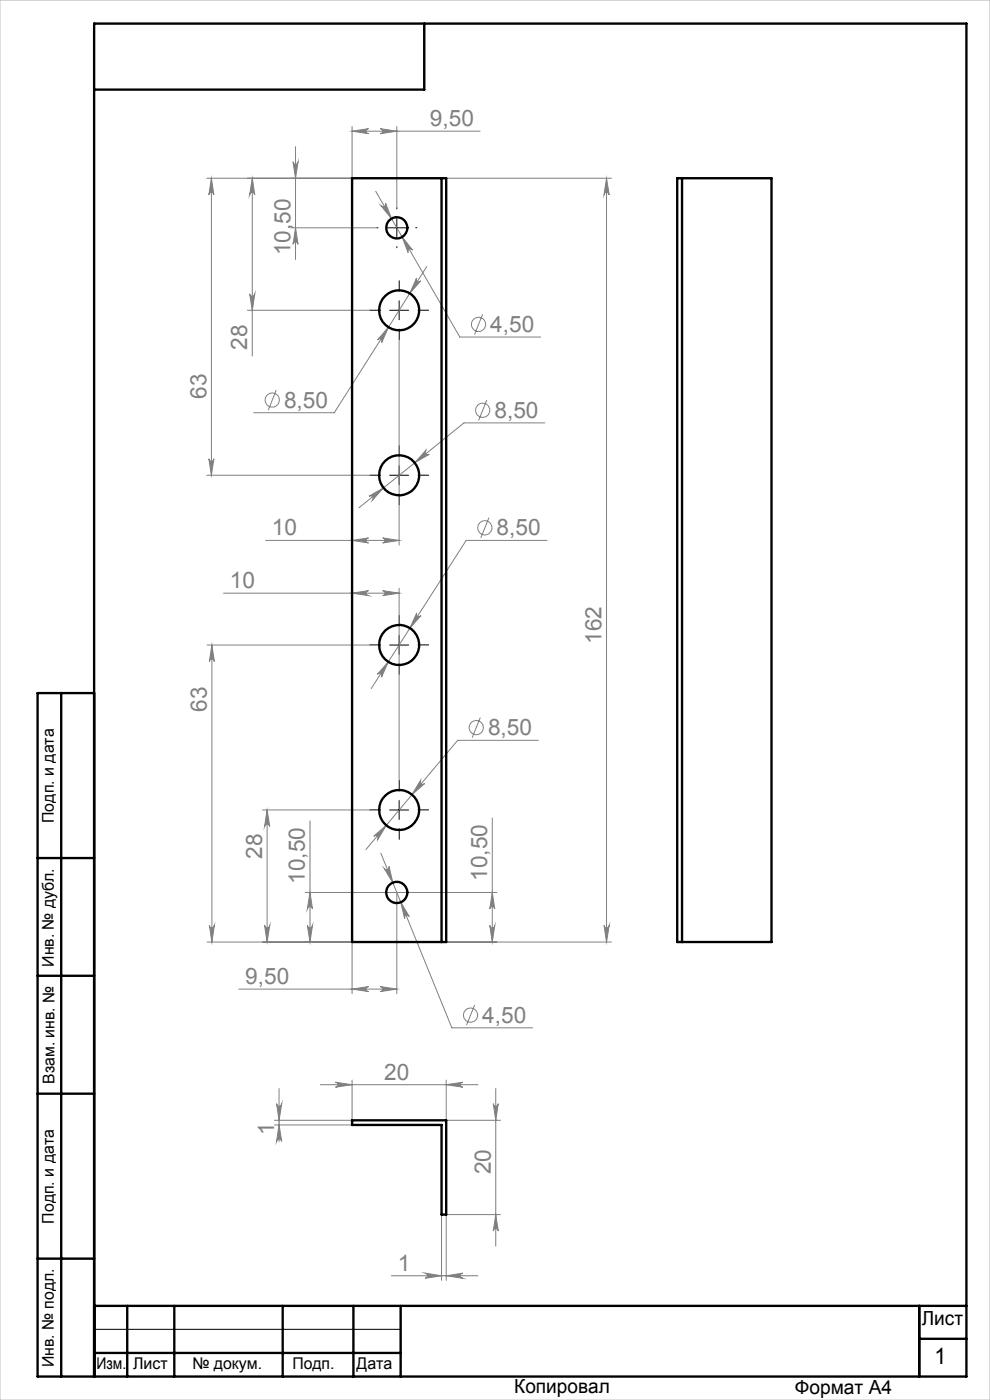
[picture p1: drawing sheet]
<svg xmlns="http://www.w3.org/2000/svg" width="210mm" height="297mm" viewBox="0 0 210 297" stroke-linecap="round" stroke-linejoin="round" font-family="sans-serif">
<g fill="none" stroke="#808080" stroke-width=".21">
<path d="M44.8 37.8v63M44.8 37.8l.6 3.5a.53 .53 0 0 0-.6-.5 .53 .53 0 0 0-.5 .5zM53.5 37.8l.5 3.5a.55 .55 0 0 0-.5-.5 .55 .55 0 0 0-.5 .5zM53.5 37.8v37.7M62.2 34.3a.53 .53 0 0 0 .5 .6 .53 .53 0 0 0 .5-.6l-.5 3.5zM62.7 31.1v24M74.7 27.8l3.5-.5a.53 .53 0 0 0-.6 .5 .53 .53 0 0 0 .6 .6zM74.7 26.8v11h-30.8M74.7 27.8h27.1M80.7 27.3l3.5 .5-3.5 .6a.53 .53 0 0 0 .5-.6 .53 .53 0 0 0-.5-.5zM84.2 26.8v17.3M94.7 37.8h35"/>
<path d="M128.7 37.8l.5 3.5a.55 .55 0 0 0-.5-.5 .55 .55 0 0 0-.6 .5zM128.7 37.8v162M61.7 48.3h18.2M62.7 48.3l.5 3.5a.53 .53 0 0 0-.5-.5 .53 .53 0 0 0-.5 .5zM79.7 40.6l17.8 30.9h17.2M80.8 43.6a.55 .55 0 0 0 .8 .2 .55 .55 0 0 0 .2-.7l1.2 3.3zM85.3 50.3l2.2 2.8a.55 .55 0 0 0-.7-.2 .55 .55 0 0 0-.2 .7zM88.4 59a.53 .53 0 0 0 .1 .7 .53 .53 0 0 0 .8-.1l-2.4 2.6zM90.5 56.5l-19.6 31.1h-17.1M52.5 65.8h25.9M53 62.3a.55 .55 0 0 0 .5 .5 .55 .55 0 0 0 .5-.5l-.5 3.5zM82.4 69.4l-1.4 3.3a.52 .52 0 0 0-.2-.7 .52 .52 0 0 0-.7 .1z"/>
<path d="M84.7 72.1v43.5M102.4 66.7l-1.8 4.3M44.3 97.3a.53 .53 0 0 0 .5 .5 .53 .53 0 0 0 .6-.5l-.6 3.5zM58.6 82.7l-1.7 4.3M90.3 95.5a.55 .55 0 0 0 0 .8 .55 .55 0 0 0 .8 .1l-3.1 1.8zM103.3 84.9l-1.8 4.3M115.6 89.7h-17.2l-22.3 18M43.9 100.8h34.5M56.3 114.6h28.4M74.7 114.6l3.5-.5a.53 .53 0 0 0-.6 .5 .53 .53 0 0 0 .6 .6zM78.3 105.3l3.1-1.8-2.4 2.6a.55 .55 0 0 0 0-.7 .55 .55 0 0 0-.7-.1zM81.2 114.1l3.5 .5-3.5 .6a.53 .53 0 0 0 .5-.6 .53 .53 0 0 0-.5-.5z"/>
<path d="M103.7 109.8l-1.7 4.3M116 114.6h-17.1l-20.2 31.5M43.9 136.8h34.5M44.9 136.8l.6 3.5a.53 .53 0 0 0-.6-.5 .53 .53 0 0 0-.5 .5zM44.9 136.8v63M47.4 125.8h37.3M74.7 125.8l3.5-.5a.53 .53 0 0 0-.6 .5 .53 .53 0 0 0 .6 .6zM81.2 125.3l3.5 .5-3.5 .6a.53 .53 0 0 0 .5-.6 .53 .53 0 0 0-.5-.5zM84.7 124.8v40.8M88.4 130a.53 .53 0 0 0 .2 .7 .53 .53 0 0 0 .7-.1l-2.3 2.6zM82.4 140.4l-1.5 3.2a.53 .53 0 0 0-.1-.7 .53 .53 0 0 0-.8 .1zM101.9 152.2l-1.7 4.3"/>
<path d="M114.2 157.1h-17.1l-19.5 23.1M55.7 171.8h22.7M56.7 171.8l.5 3.5a.55 .55 0 0 0-.5-.5 .55 .55 0 0 0-.6 .5zM56.7 171.8v28M65.8 174.2v25.6M79.3 177.4l2.7-2.3-1.9 3a.55 .55 0 0 0-.1-.7 .55 .55 0 0 0-.7 0zM89.2 165.6a.54 .54 0 0 0 .1 .7 .54 .54 0 0 0 .8-.1l-2.7 2.4zM104.4 173.5v26.3M43.9 199.8h30.8v11M44.4 196.3a.53 .53 0 0 0 .5 .6 .53 .53 0 0 0 .6-.6l-.6 3.5zM56.1 196.3a.55 .55 0 0 0 .6 .6 .55 .55 0 0 0 .5-.6l-.5 3.5zM64.7 189.3h40.7"/>
<path d="M65.2 196.3a.55 .55 0 0 0 .5 .6 .55 .55 0 0 0 .6-.6l-.5 3.5zM65.8 189.3l.5 3.5a.55 .55 0 0 0-.6-.5 .55 .55 0 0 0-.5 .5zM80.8 181l15 37h17.2M81.5 184.2a.56 .56 0 0 0 .7 .3 .56 .56 0 0 0 .3-.7l.8 3.5zM84.2 189.3v21.5M85 191.4l1.8 3a.54 .54 0 0 0-.7-.2 .54 .54 0 0 0-.3 .7zM94.7 199.8h35M103.9 196.3a.53 .53 0 0 0 .5 .6 .53 .53 0 0 0 .6-.6l-.6 3.5zM104.4 189.3l.6 3.5a.53 .53 0 0 0-.6-.5 .53 .53 0 0 0-.5 .5zM128.1 196.3a.55 .55 0 0 0 .6 .6 .55 .55 0 0 0 .5-.6l-.5 3.5zM50.7 209.8h33.5M74.7 209.8l3.5-.5a.53 .53 0 0 0-.6 .5 .53 .53 0 0 0 .6 .6z"/>
<path d="M80.7 209.3l3.5 .5-3.5 .6a.53 .53 0 0 0 .5-.6 .53 .53 0 0 0-.5-.5zM100.7 213.2l-1.7 4.3M58.2 237.7h16.4M58.2 238.7h16.4M58.7 234.1a.55 .55 0 0 0 .5 .6 .55 .55 0 0 0 .6-.6l-.6 3.6zM59.2 238.7l.6 3.4a.55 .55 0 0 0-.6-.5 .55 .55 0 0 0-.5 .5zM59.2 230.9v11.3M67.9 230.1h33.5M71.2 229.6l3.5 .5-3.5 .5a.53 .53 0 0 0 .5-.5 .53 .53 0 0 0-.5-.5zM74.7 229.1v8.5M94.7 230.1l3.5-.5a.53 .53 0 0 0-.6 .5 .53 .53 0 0 0 .6 .5zM94.7 229.1v8.5"/>
<path d="M94.7 237.7h11.5M104.6 234.1a.53 .53 0 0 0 .6 .6 .53 .53 0 0 0 .5-.6l-.5 3.6zM105.2 230.9v33.5M93.7 257.7v13.9M105.2 257.7l.5 3.5a.53 .53 0 0 0-.5-.6 .53 .53 0 0 0-.6 .6zM106.2 257.7h-11.5v13.9M83 270.6h18.4M90.2 270.1l3.5 .5-3.5 .6a.55 .55 0 0 0 .5-.6 .55 .55 0 0 0-.5-.5zM94.7 270.6l3.5-.5a.55 .55 0 0 0-.6 .5 .55 .55 0 0 0 .6 .6z"/>
<circle cx="101.5" cy="68.8" r="1.51"/>
<circle cx="57.8" cy="84.9" r="1.51"/>
<circle cx="102.4" cy="87" r="1.51"/>
<circle cx="102.8" cy="112" r="1.51"/>
<circle cx="101" cy="154.4" r="1.5"/>
<circle cx="99.8" cy="215.3" r="1.5"/>
</g>
<g fill="none" stroke="#000" stroke-width=".21" stroke-dasharray="15.2 1.3 1.3 1.3">
<path d="M80.2 48.3h-.3M84.2 44.3v-.2M84.2 52.3v.3M88.2 48.3h.2M80.7 65.8h-2.3M84.7 61.8v-2.2M84.7 69.8v2.3M88.7 65.8h2.2M84.7 96.8v-2.2M80.7 100.8h-2.3M84.7 104.8v2.3M88.7 100.8h2.2"/>
<path d="M80.7 136.8h-2.3M84.7 132.8v-2.2M88.7 136.8h2.2M84.7 140.8v2.3M80.7 171.8h-2.3M84.7 167.8v-2.2M84.7 175.8v2.3M88.7 171.8h2.2"/>
</g>
<path d="M82.2 48.3h4M84.2 46.3v4M82.7 65.8h4M84.7 63.8v4M84.7 98.8v4M82.7 100.8h4M82.7 136.8h4M84.7 134.8v4M82.7 171.8h4M84.7 169.8v4M20 282h65" fill="none" stroke="#000" stroke-width=".21"/>
<g fill="none" stroke="#000" stroke-width=".5">
<path d="M90 5v14h-70M13 147v145M20 147h-12v145h197v-287h-185v287M8 182h12M8 207h12M8 232h12M8 267h12M20 277h185M27 277v15M37 277v15M60 277v15M75 277v15"/>
<path d="M85 277v15M195 277v15M20 287h65M195 284h10"/>
</g>
<path d="M0 0h210v297h-210z" fill="none" stroke="#c0c0c0" stroke-width=".21"/>
<g fill="#808080">
<path d="M80.7 27.3l3.5 .5-3.5 .6a.53 .53 0 0 0 .5-.6 .53 .53 0 0 0-.5-.5zM74.7 27.8l3.5-.5a.53 .53 0 0 0-.6 .5 .53 .53 0 0 0 .6 .6zM80.7 209.3l3.5 .5-3.5 .6a.53 .53 0 0 0 .5-.6 .53 .53 0 0 0-.5-.5zM74.7 209.8l3.5-.5a.53 .53 0 0 0-.6 .5 .53 .53 0 0 0 .6 .6zM81.2 114.1l3.5 .5-3.5 .6a.53 .53 0 0 0 .5-.6 .53 .53 0 0 0-.5-.5zM74.7 114.6l3.5-.5a.53 .53 0 0 0-.6 .5 .53 .53 0 0 0 .6 .6zM81.2 125.3l3.5 .5-3.5 .6a.53 .53 0 0 0 .5-.6 .53 .53 0 0 0-.5-.5zM74.7 125.8l3.5-.5a.53 .53 0 0 0-.6 .5 .53 .53 0 0 0 .6 .6z"/>
<path d="M81.5 184.2l1.8 3.1-.8-3.5a.56 .56 0 0 1-.3 .7 .56 .56 0 0 1-.7-.3zM85 191.4l.8 3.5a.54 .54 0 0 1 .3-.7 .54 .54 0 0 1 .7 .2zM80.8 43.6l2.2 2.8-1.2-3.3a.56 .56 0 0 1-.2 .7 .56 .56 0 0 1-.8-.2zM85.3 50.3l1.3 3.3a.55 .55 0 0 1 .2-.7 .55 .55 0 0 1 .7 .2zM78.3 105.3a.55 .55 0 0 1 .7 .1 .55 .55 0 0 1 0 .7l2.4-2.6zM90.3 95.5l-2.3 2.7 3.1-1.8a.55 .55 0 0 1-.8-.1 .55 .55 0 0 1 0-.8zM82.4 140.4l-2.4 2.6a.53 .53 0 0 1 .8-.1 .53 .53 0 0 1 .1 .7zM88.4 130l-1.4 3.2 2.3-2.6a.52 .52 0 0 1-.7 .1 .52 .52 0 0 1-.2-.7zM79.3 177.4a.55 .55 0 0 1 .7 0 .55 .55 0 0 1 .1 .7l1.9-3zM89.2 165.6l-1.8 3 2.7-2.4a.54 .54 0 0 1-.8 .1 .54 .54 0 0 1-.1-.7zM88.4 59l-1.5 3.2 2.4-2.6a.53 .53 0 0 1-.8 .1 .53 .53 0 0 1-.1-.7zM82.4 69.4l-2.3 2.7a.52 .52 0 0 1 .7-.2 .52 .52 0 0 1 .2 .8zM90.2 270.1l3.5 .5-3.5 .6a.55 .55 0 0 0 .5-.6 .55 .55 0 0 0-.5-.5zM94.7 270.6l3.5-.5a.55 .55 0 0 0-.6 .5 .55 .55 0 0 0 .6 .6z"/>
<path d="M94.7 230.1l3.5-.5a.53 .53 0 0 0-.6 .5 .53 .53 0 0 0 .6 .5zM71.2 229.6l3.5 .5-3.5 .5a.53 .53 0 0 0 .5-.5 .53 .53 0 0 0-.5-.5z"/>
<path d="M62.7 48.3l.5 3.5a.53 .53 0 0 0-.5-.5 .53 .53 0 0 0-.5 .5zM62.2 34.3a.53 .53 0 0 0 .5 .6 .53 .53 0 0 0 .5-.6l-.5 3.5zM65.2 196.3a.55 .55 0 0 0 .5 .6 .55 .55 0 0 0 .6-.6l-.5 3.5zM65.8 189.3l.5 3.5a.55 .55 0 0 0-.6-.5 .55 .55 0 0 0-.5 .5zM56.1 196.3a.55 .55 0 0 0 .6 .6 .55 .55 0 0 0 .5-.6l-.5 3.5zM56.7 171.8l.5 3.5a.55 .55 0 0 0-.5-.5 .55 .55 0 0 0-.6 .5zM44.4 196.3a.53 .53 0 0 0 .5 .6 .53 .53 0 0 0 .6-.6l-.6 3.5zM44.9 136.8l.6 3.5a.53 .53 0 0 0-.6-.5 .53 .53 0 0 0-.5 .5zM105.2 257.7l.5 3.5a.53 .53 0 0 0-.5-.6 .53 .53 0 0 0-.6 .6zM104.6 234.1a.53 .53 0 0 0 .6 .6 .53 .53 0 0 0 .5-.6l-.5 3.6z"/>
<path d="M104.4 189.3l.6 3.5a.53 .53 0 0 0-.6-.5 .53 .53 0 0 0-.5 .5zM103.9 196.3a.53 .53 0 0 0 .5 .6 .53 .53 0 0 0 .6-.6l-.6 3.5zM128.7 37.8l.5 3.5a.55 .55 0 0 0-.5-.5 .55 .55 0 0 0-.6 .5zM128.1 196.3a.55 .55 0 0 0 .6 .6 .55 .55 0 0 0 .5-.6l-.5 3.5zM53.5 37.8l.5 3.5a.55 .55 0 0 0-.5-.5 .55 .55 0 0 0-.5 .5zM53 62.3a.55 .55 0 0 0 .5 .5 .55 .55 0 0 0 .5-.5l-.5 3.5zM44.8 37.8l.6 3.5a.53 .53 0 0 0-.6-.5 .53 .53 0 0 0-.5 .5zM44.3 97.3a.53 .53 0 0 0 .5 .5 .53 .53 0 0 0 .6-.5l-.6 3.5zM58.7 234.1a.55 .55 0 0 0 .5 .6 .55 .55 0 0 0 .6-.6l-.6 3.6zM59.2 238.7l.6 3.4a.55 .55 0 0 0-.6-.5 .55 .55 0 0 0-.5 .5z"/>
</g>
<g fill="none" stroke="#000" stroke-width=".5">
<path d="M74.7 37.8h20v162h-20zM93.7 37.8v162M143.7 37.8h20v162h-20zM144.7 37.8v162M74.7 237.7h20v20h-1v-19h-19z"/>
<circle cx="84.2" cy="48.3" r="2.25"/>
<circle cx="84.7" cy="65.8" r="4.2"/>
<circle cx="84.7" cy="100.8" r="4.3"/>
<circle cx="84.7" cy="136.8" r="4.2"/>
<circle cx="84.7" cy="171.8" r="4.2"/>
<circle cx="84.2" cy="189.3" r="2.25"/>
</g>
<g font-size="4.8" fill="#808080">
<text x="91.2" y="26.7">9,50</text>
<text x="61.6" y="54.1" transform="rotate(-90 61.6 54.1)">10,50</text>
<text x="104" y="70.4">4,50</text>
<text x="52.4" y="74.2" transform="rotate(-90 52.4 74.2)">28</text>
<text x="43.8" y="84.6" transform="rotate(-90 43.8 84.6)">63</text>
<text x="60.2" y="86.5">8,50</text>
<text x="104.9" y="88.6">8,50</text>
<text x="57.7" y="113.6">10</text>
<text x="105.3" y="113.5">8,50</text>
<text x="48.8" y="124.7">10</text>
<text x="127.6" y="136.6" transform="rotate(-90 127.6 136.6)">162</text>
<text x="43.9" y="151" transform="rotate(-90 43.9 151)">63</text>
<text x="103.5" y="155.9">8,50</text>
<text x="55.6" y="182.2" transform="rotate(-90 55.6 182.2)">28</text>
<text x="64.7" y="187.5" transform="rotate(-90 64.7 187.5)">10,50</text>
<text x="103.4" y="186.9" transform="rotate(-90 103.4 186.9)">10,50</text>
<text x="52" y="208.7">9,50</text>
<text x="102.3" y="216.9">4,50</text>
<text x="81.5" y="229">20</text>
<text x="58.1" y="240.9" transform="rotate(-90 58.1 240.9)">1</text>
<text x="104.1" y="249.1" transform="rotate(-90 104.1 249.1)">20</text>
<text x="84.4" y="269.5">1</text>
</g>
<text font-size="4.8" x="198.2" y="289.5">1</text>
<g font-size="4.1">
<text x="195.5" y="281.2">Лист</text>
<text x="109.1" y="295.6">Копировал</text>
<text x="168.6" y="295.7">Формат А4</text>
</g>
<g font-size="3.4">
<text x="11.4" y="174.6" transform="rotate(-90 11.4 174.6)">Подп. и дата</text>
<text x="11.4" y="205.1" transform="rotate(-90 11.4 205.1)">Инв. № дубл.</text>
<text x="11.6" y="229.9" transform="rotate(-90 11.6 229.9)">Взам. инв. №</text>
<text x="11.4" y="259.6" transform="rotate(-90 11.4 259.6)">Подп. и дата</text>
<text x="11.4" y="290" transform="rotate(-90 11.4 290)">Инв. № подл.</text>
<text x="20.4" y="290.4">Изм.</text>
<text x="28.2" y="290.4">Лист</text>
<text x="40.8" y="290.4">№ докум.</text>
<text x="62" y="290.4">Подп.</text>
<text x="75.6" y="290.4">Дата</text>
</g>
</svg>
